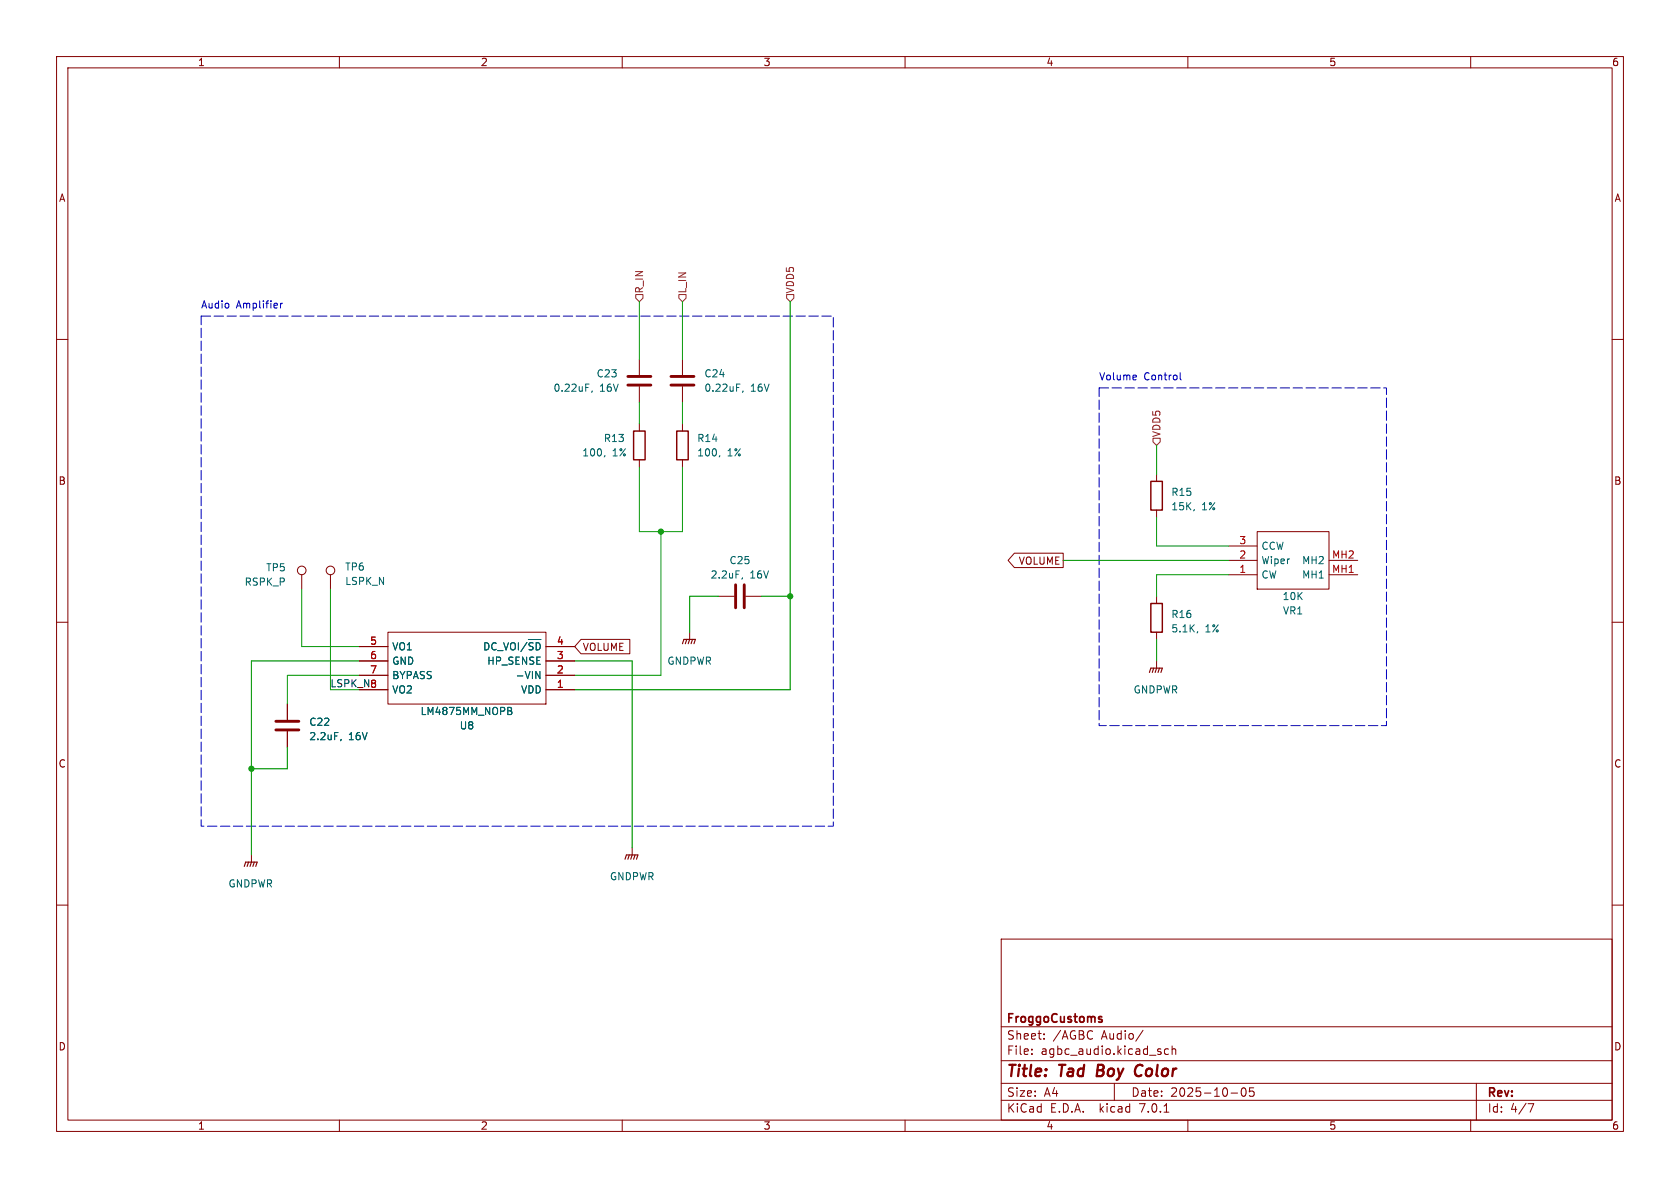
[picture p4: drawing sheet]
<svg xmlns="http://www.w3.org/2000/svg" width="297mm" height="210mm" viewBox="0 0 297 210" stroke-linecap="round" stroke-linejoin="round" font-family="sans-serif">
<g fill="none" stroke="#840000" stroke-width=".18">
<path d="M10 10h277v190h-277zM12 12h273v186h-273zM60 10v2M110 10v2M160 10v2M210 10v2M260 10v2M10 60h2M285 60h2M113 63.5v2.8M113 68.3v2.8M113 74.9v1.3"/>
<path d="M120.6 63.5v2.8M120.6 68.3v2.8M120.6 74.9v1.3M113 81.3v1.3M120.6 81.3v1.3M179.3 97.8h8.7v2.5h-8.7l-1.1-1.2zM204.5 83.8v1.3M204.5 90.2v1.2M217.2 99.1h5M217.2 96.5h5M222.2 94h12.7v10.1h-12.7zM234.9 99.1h5.1"/>
<path d="M10 110h2M53.3 101.6v2.5M58.4 101.6v2.5M63.5 119.4h5.1M63.5 116.8h5.1M63.5 114.3h5.1M68.6 111.8h27.9v12.7h-27.9zM96.5 119.4h5.1M96.5 116.8h5.1M96.5 114.3h5.1M102.7 113h8.6v2.6h-8.6l-1.1-1.3zM121.9 111.8v1.2"/>
<path d="M127 105.4h2.8M131.8 105.4h2.8M204.5 105.4v1.3M204.5 111.8v1.2M204.5 116.8v1.3M217.2 101.6h5M234.9 101.6h5.1M285 110h2M50.8 124.5v2.8M50.8 129.3v2.8M63.5 121.9h5.1M96.5 121.9h5.1"/>
<path d="M10 160h2M44.4 151.1v1.3M111.8 149.9v1.2M285 160h2M177 166h108v32h-108zM60 198v2M110 198v2M160 198v2M177 194.5h108M177 191.5h108M177 187.5h108M177 181.5h108"/>
<path d="M182.4 186.3v.1M182.4 185.5v.1M184.6 183.6v.1M184.6 182.8v.1M197 191.5v3M202.1 182.1l-1.3 2M205.2 186v.3M205.8 196.6h.8M206.6 185.5l-.5-.1-.2 .3v.4l.1 .2h.6M207.2 185.5l.2-.1 .4 .1 .1 .9M207.2 184.9v1.5M210 198v2"/>
<path d="M217.6 193.2h1.2M219.6 192.4l.2-.1a.81 .81 0 0 1 .6 .6 .81 .81 0 0 1-.3 .8l-.2 .1a.81 .81 0 0 1-.6-.6 .81 .81 0 0 1 .3-.8zM221.6 192.3h-.7v.7l.2-.1h.5l.1 .3-.1 .5-.2 .1-.5-.1M260 198v2M261 191.5v6.5M270.1 195.1h1l-.6 1.5"/>
<circle cx="53.3" cy="100.8" r=".76"/>
<circle cx="58.4" cy="100.8" r=".76"/>
</g>
<path d="M194.8 180.3v.3" fill="none" stroke="#840000" stroke-width=".3"/>
<path d="M112 76.2h2v5.1h-2zM119.6 76.2h2.1v5.1h-2.1zM203.5 85.1h2v5.1h-2zM203.5 106.7h2v5.1h-2z" fill="none" stroke="#840000" stroke-width=".25"/>
<g fill="none" stroke="#006464" stroke-width=".18">
<path d="M104.7 69.1l-.1 .2M131.4 69.1l-.2 .2M106.9 80.5l-.1 .3M127.3 80.5l-.2 .3M211.1 90.1v.1M86.4 113.9l-.2-.2-.5-.1v1.3M87.7 113.7l-.3-.1-.4 .3M89 113.6l.5 1.3 .4-1.3M90.3 114a.42 .42 0 0 1 .4-.4 .42 .42 0 0 1 .4 .4M91.6 113.6v1.3M93.2 113.6l-1.1 1.6M93.4 113h2.2"/>
<path d="M94.2 113.7l-.4-.1-.3 .3M94.7 118.7l.8 1.3v-1.3M95.5 113.9l-.2-.2-.5-.1v1.3M131.3 102.1l-.2 .3M211.7 111.7l-.1 .2M60.3 130.7l-.1 .2M89.8 125l.6 .2v.2l-.2 .3M89.8 125.7h.4M90.2 125.7l.3 .2-.1 .3-.6 .1"/>
</g>
<path d="M111 66.5h4.1M111 68.1h4.1M118.6 66.5h4.1M118.6 68.1h4.1M130 103.4v4M131.6 103.4v4M48.8 127.5h4M48.8 129h4" fill="none" stroke="#840000" stroke-width=".51"/>
<g fill="none" stroke="#840000" stroke-width=".2">
<path d="M120.6 113.8l.3-.8h2l-.2 .8M121.4 113l-.2 .8M121.9 113l-.2 .8M122.4 113l-.2 .8M203.2 118.9l.3-.8h2l-.3 .8M204 118.1l-.3 .8M204.5 118.1l-.3 .8M205 118.1l-.3 .8M43.2 153.2l.2-.8h2.1l-.3 .8M43.9 152.4l-.2 .8M44.4 152.4l-.2 .8M45 152.4l-.3 .8"/>
<path d="M110.5 151.9l.2-.8h2.1l-.3 .8M111.3 151.1l-.3 .8M111.8 151.1l-.3 .8M112.3 151.1l-.3 .8"/>
</g>
<path d="M112.4 52.1h1.3v.6l-.7 .6-.6-.6zM120 52.1h1.3v.6l-.7 .6-.6-.6zM139.1 52.1h1.2v.6l-.6 .6-.6-.6zM203.8 77.5h1.3v.6l-.6 .6-.7-.6z" fill="none" stroke="#725600" stroke-width=".18"/>
<path d="M49.6 53.6v.9M50 53.6l-.4 .2M200.8 66.4l.1 .2-.6 .1M208.6 65.9v1.1l.2 .2" fill="none" stroke="#0000c2" stroke-width=".18"/>
<path d="M35.6 55.9h111.7v90.2h-111.7v-90.2M194.3 68.6h50.8v59.7h-50.8v-59.7" fill="none" stroke="#0000c2" stroke-width=".18" stroke-dasharray="1.7 .6"/>
<path d="M113 53.3v10.2M120.6 53.3v10.2M113 71.1v3.8M120.6 71.1v3.8M113 82.6v11.4h7.6v-11.4M116.8 94v25.4h-15.2M188 99.1h29.2M204.5 91.4v5.1h12.7M53.3 104.1v10.2h10.2M58.4 104.1v17.8h5.1M63.5 119.4h-12.7v5.1M217.2 101.6h-12.7v3.8" fill="none" stroke="#009600" stroke-width=".18"/>
<path d="M139.7 53.3v68.6h-38.1M204.5 78.7v5.1M63.5 116.8h-19.1v34.3M101.6 116.8h10.2v33.1M127 105.4h-5.1v6.4M134.6 105.4h5.1M204.5 113v3.8M50.8 132.1v3.8h-6.4" fill="none" stroke="#009600" stroke-width=".2"/>
<g fill="#009600" stroke="#009600" stroke-width=".18">
<circle cx="44.4" cy="135.9" r=".46"/>
<circle cx="139.7" cy="105.4" r=".46"/>
<circle cx="116.8" cy="94" r=".46"/>
</g>
<g font-size="2.8" fill="#840000">
<text x="178" y="190.8">Title:</text>
<text x="187.4" y="190.8">Tad</text>
<text x="194.6" y="190.8">Boy Color</text>
</g>
<g font-size="2.1" fill="#840000">
<text x="178" y="183.9">Sheet:</text>
<text x="178" y="181.1">FroggoCustoms</text>
<text x="186.2" y="183.9">/AGBC</text>
<text x="194.7" y="183.9">Audio/</text>
<text x="178" y="186.6">File:</text>
<text x="184" y="186.6">agbc_audio.kicad_sch</text>
<text x="178" y="196.8">KiCad</text>
<text x="178" y="194">Size:</text>
<text x="184.6" y="194">A4</text>
<text x="185.7" y="196.8">E.D.A.</text>
<text x="194.4" y="196.8">kicad</text>
<text x="200" y="194">Date:</text>
<text x="201.5" y="196.8">7.0.1</text>
<text x="206.9" y="194">2025-10-05</text>
<text x="263" y="194.2">Rev:</text>
<text x="263" y="196.8">Id:</text>
<text x="267" y="196.8">4/7</text>
</g>
<g font-size="1.8" fill="#840000">
<text x="35" y="11.8">1</text>
<text x="85" y="11.8">2</text>
<text x="135" y="11.8">3</text>
<text x="185" y="11.8">4</text>
<text x="235" y="11.8">5</text>
<text x="285" y="11.8">6</text>
<text x="10.4" y="35.8">A</text>
<text x="285.4" y="35.8">A</text>
<text x="10.3" y="85.8">B</text>
<text x="285.3" y="85.8">B</text>
<text x="180" y="100">VOLUME</text>
<text x="103" y="115.2">VOLUME</text>
<text x="10.3" y="135.8">C</text>
<text x="285.3" y="135.8">C</text>
<text x="10.3" y="185.8">D</text>
<text x="285.3" y="185.8">D</text>
<text x="35" y="199.8">1</text>
<text x="85" y="199.8">2</text>
<text x="135" y="199.8">3</text>
<text x="185" y="199.8">4</text>
<text x="235" y="199.8">5</text>
<text x="285" y="199.8">6</text>
</g>
<g font-size="1.8" fill="#725600">
<text x="113.9" y="51.9" transform="rotate(-90 113.9 51.9)">R_IN</text>
<text x="121.5" y="51.9" transform="rotate(-90 121.5 51.9)">L_IN</text>
<text x="140.5" y="51.9" transform="rotate(-90 140.5 51.9)">VDD5</text>
<text x="205.3" y="77.3" transform="rotate(-90 205.3 77.3)">VDD5</text>
</g>
<g font-size="1.8" fill="#0000c2">
<text x="35.6" y="54.6">Audio</text>
<text x="41.8" y="54.6">Amplifier</text>
<text x="194.3" y="67.3">Volume</text>
<text x="202.2" y="67.3">Control</text>
</g>
<g font-size="1.8" fill="#006464">
<text x="97.8" y="69.4">0.22uF,</text>
<text x="105.4" y="66.9">C23</text>
<text x="106" y="69.4">16V</text>
<text x="124.5" y="66.9">C24</text>
<text x="124.5" y="69.4">0.22uF,</text>
<text x="132.6" y="69.4">16V</text>
<text x="102.9" y="80.8">100,</text>
<text x="106.7" y="78.3">R13</text>
<text x="108.2" y="80.8">1%</text>
<text x="123.2" y="78.3">R14</text>
<text x="123.2" y="80.8">100,</text>
<text x="128.5" y="80.8">1%</text>
<text x="207" y="87.8">R15</text>
<text x="207" y="90.4">15K,</text>
<text x="212.4" y="90.4">1%</text>
<text x="47" y="101.2">TP5</text>
<text x="61" y="101">TP6</text>
<text x="128.9" y="99.9">C25</text>
<text x="223" y="99.9">Wiper</text>
<text x="223" y="97.3">CCW</text>
<text x="230.1" y="99.9">MH2</text>
<text x="43.2" y="103.7">RSPK_P</text>
<text x="61" y="103.6">LSPK_N</text>
<text x="125.6" y="102.4">2.2uF,</text>
<text x="132.5" y="102.4">16V</text>
<text x="223" y="102.4">CW</text>
<text x="226.7" y="106.2">10K</text>
<text x="230.1" y="102.4">MH1</text>
<text x="207" y="109.4">R16</text>
<text x="207" y="112">5.1K,</text>
<text x="213" y="112">1%</text>
<text x="226.8" y="108.8">VR1</text>
<text x="69.3" y="115.1">VO1</text>
<text x="69.3" y="117.7">GND</text>
<text x="85.3" y="115.7">DC_VOI/~{SD}</text>
<text x="86" y="117.7">HP_SENSE</text>
<text x="117.9" y="117.7">GNDPWR</text>
<text x="69.3" y="120.2">BYPASS</text>
<text x="69.3" y="122.7">VO2</text>
<text x="91" y="120.2">-VIN</text>
<text x="92" y="122.7">VDD</text>
<text x="200.3" y="122.7">GNDPWR</text>
<text x="54.6" y="128.5">C22</text>
<text x="54.6" y="131">2.2uF,</text>
<text x="61.6" y="131">16V</text>
<text x="74.3" y="126.6">LM4875MM_NOPB</text>
<text x="81.2" y="129.1">U8</text>
<text x="107.8" y="155.8">GNDPWR</text>
<text x="40.3" y="157">GNDPWR</text>
</g>
<g font-size="1.8" fill="#a90000">
<text x="219" y="101.3">1</text>
<text x="219" y="98.8">2</text>
<text x="219" y="96.3">3</text>
<text x="235.4" y="101.3">MH1</text>
<text x="235.4" y="98.8">MH2</text>
<text x="65.4" y="114">5</text>
<text x="65.4" y="116.6">6</text>
<text x="65.4" y="119.1">7</text>
<text x="98.4" y="119.1">2</text>
<text x="98.4" y="116.6">3</text>
<text x="98.4" y="114">4</text>
<text x="65.4" y="121.7">8</text>
<text x="98.4" y="121.7">1</text>
</g>
<text font-size="1.8" fill="#0f0f0f" x="58.4" y="121.6">LSPK_N8</text>
</svg>
